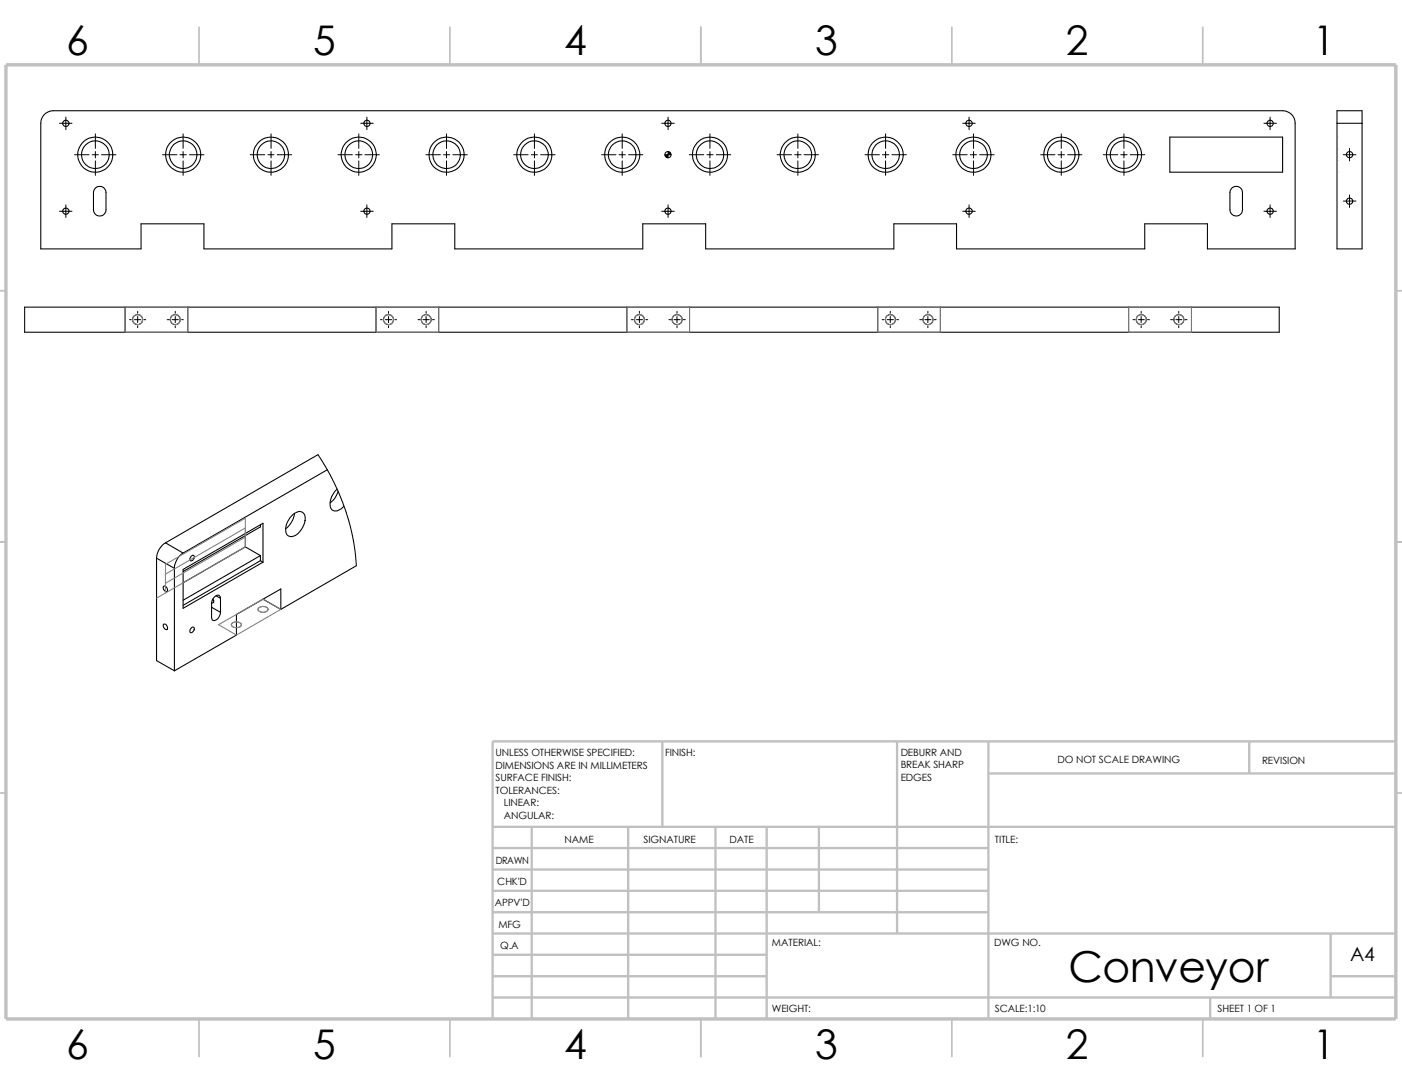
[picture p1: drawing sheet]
<svg xmlns="http://www.w3.org/2000/svg" width="279mm" height="216mm" viewBox="0 0 279 216" stroke-linecap="round" stroke-linejoin="round" font-family="sans-serif">
<g fill="none" stroke="#c0c0c0" stroke-width=".34">
<path d="M39.7 5.4v7.5M89.7 5.4v7.5M139.7 5.4v7.5M189.7 5.4v7.5M239.7 5.4v7.5M-.1 57.9h1.3M278.2 57.9h1.2M-.1 107.9h1.3M278.2 107.9h1.2M-.1 157.9h1.3M278.2 157.9h1.2M39.7 202.9v7.5"/>
<path d="M89.7 202.9v7.5M139.7 202.9v7.5M189.7 202.9v7.5M239.7 202.9v7.5"/>
</g>
<g fill="none" stroke="#c0c0c0" stroke-width=".47">
<path d="M132 147.7v17M178.8 147.7v38.2M197 147.7v55.2M197 154.1h81.2M249 147.7v6.4M278.2 147.7h-180v55.2M98.2 168.9h98.8M98.2 173.2h98.8M98.2 177.4h98.8M98.2 164.7h180M106 164.7v38.2M125.2 164.7v38.2"/>
<path d="M142.6 164.7v38.2M152.8 164.7v38.2M163.2 164.7v17M98.2 194.4h54.6M98.2 181.7h98.8M98.2 198.7h180M98.2 190.2h54.6M98.2 185.9h180M241.2 198.7v4.2M265.2 194.4h13M265.2 185.9v12.8"/>
</g>
<path d="M1.2 12.9h277v190h-277z" fill="none" stroke="#c0c0c0" stroke-width=".68" stroke-linecap="butt"/>
<g fill="none" stroke="#000" stroke-width=".21">
<path d="M8.8 22.8a2.8 2.8 0 0 1 1.8-.7h245a2.46 2.46 0 0 1 2.5 2.5v25h-17.5v-5h-12.5v5h-37.5v-5h-12.5v5h-37.5v-5h-12.5v5h-37.5v-5h-12.5v5h-37.5v-5h-12.5v5h-20v-25a2.48 2.48 0 0 1 .7-1.8zM19.1 37.4a1.24 1.24 0 0 1 1.3-.2 1.24 1.24 0 0 1 .7 1.2v3.4a1.25 1.25 0 0 1-1.2 1.2 1.25 1.25 0 0 1-1.3-1.2v-3.4l.1-.4zM233.1 27.3h22.5v7h-22.5zM245.5 37.4a1.24 1.24 0 0 1 1.4-.2 1.24 1.24 0 0 1 .7 1.2v3.4a1.25 1.25 0 0 1-1.2 1.2 1.25 1.25 0 0 1-1.3-1.2v-3.4l.1-.4zM266.4 24.6v-2.5h5v2.5M266.4 24.6v25h5v-25M266.4 24.6h5M4.9 61.2h250v5h-250zM24.9 61.2v5M37.4 61.2v5M74.9 61.2v5M87.4 61.2v5"/>
<path d="M124.9 61.2v5M137.4 61.2v5M174.9 61.2v5M187.4 61.2v5M224.9 61.2v5M237.4 61.2v5M63.4 90.6l-30.4 17.5M65.2 93.6l-28.7 16.6M67.2 97.4a3.7 3.7 0 0 0-1.2 3.9 1.25 1.25 0 0 0 2 0l.5-.5M67.4 97.9l-.7 1.4-.9 .9M31.2 111.2l3.6 2M31.2 111.2v20.4l3.6 2"/>
<path d="M32.6 116.8a.64 .64 0 0 1 .7 .3 .64 .64 0 0 1-.2 .8l-.5-.4-.1-.4zM33 108.1l3.5 2.1M33 108.1a3.8 3.8 0 0 0-1.8 3.1M34.8 113.2v20.4M36.5 113.4l15.9-9.2v7.8l-15.9 9.2zM36.5 110.2a3.9 3.9 0 0 0-1.7 3M38.1 110.8l.3-.2a.64 .64 0 0 1 .2 .7 .64 .64 0 0 1-.6 .4l-.2-.5zM42.4 119.4l.2 .3M42.4 119.3l.2 .7-.4 .1M43.1 118.7l.8 .5M43.9 119.2v2.8M43.9 119.2a.57 .57 0 0 0-.3-.6 .57 .57 0 0 0-.7 .1l-.4 .6-.3 .6v3.1a.57 .57 0 0 0 .3 .6 .57 .57 0 0 0 .7-.2l.4-.5 .3-.9"/>
<path d="M48.9 108.9l3 1.8M48.9 108.9l-12.4 7.2M48.9 106.7v2.2M51.9 104.5v.4l-15.4 8.9M51.9 110.7v1M51.9 110.7l-15.4 8.8M51.9 111.7l-15.4 8.9M51.9 111.7l.5 .3M52.5 119.3l3.5 2.1M58.1 102.7l.7-.5a1.27 1.27 0 0 1 1.6-.1 1.27 1.27 0 0 1 .4 1.6 3.9 3.9 0 0 1-2.7 3.2 1.2 1.2 0 0 1-1.2-1.6l.4-1.3zM58.7 102.2a4.4 4.4 0 0 1-1.8 3.1M71 112.7l-15 8.7"/>
<path d="M32.6 124.3a.74 .74 0 0 1 .7 1.1 .74 .74 0 0 1-.7-1.1zM38.1 125.1l.2-.2h.3a.7 .7 0 0 1-.6 1.1l-.2-.1v-.4zM42.2 120.9l1.7 1.1M56 121.4v-4.1l-8.9 5.1v4.1l-12.3 7.1"/>
<circle cx="13.1" cy="24.6" r=".62"/>
<circle cx="19" cy="30.8" r="3.5"/>
<circle cx="19" cy="30.8" r="2.76"/>
<circle cx="36.5" cy="30.8" r="2.75"/>
<circle cx="36.5" cy="30.8" r="3.5"/>
<circle cx="54" cy="30.8" r="2.74"/>
<circle cx="54" cy="30.8" r="3.5"/>
<circle cx="71.5" cy="30.8" r="2.76"/>
<circle cx="71.5" cy="30.8" r="3.5"/>
<circle cx="73.1" cy="24.6" r=".62"/>
<circle cx="89" cy="30.8" r="2.75"/>
<circle cx="89" cy="30.8" r="3.5"/>
<circle cx="106.5" cy="30.8" r="3.5"/>
<circle cx="106.5" cy="30.8" r="2.76"/>
<circle cx="124" cy="30.8" r="2.75"/>
<circle cx="124" cy="30.8" r="3.5"/>
<circle cx="133.1" cy="24.6" r=".62"/>
<circle cx="141.5" cy="30.8" r="2.74"/>
<circle cx="141.5" cy="30.8" r="3.5"/>
<circle cx="159" cy="30.8" r="3.5"/>
<circle cx="159" cy="30.8" r="2.76"/>
<circle cx="176.5" cy="30.8" r="2.75"/>
<circle cx="176.5" cy="30.8" r="3.5"/>
<circle cx="193.1" cy="24.6" r=".62"/>
<circle cx="194" cy="30.8" r="3.5"/>
<circle cx="194" cy="30.8" r="2.76"/>
<circle cx="211.5" cy="30.8" r="2.76"/>
<circle cx="211.5" cy="30.8" r="3.5"/>
<circle cx="224" cy="30.8" r="2.75"/>
<circle cx="224" cy="30.8" r="3.5"/>
<circle cx="253.1" cy="24.6" r=".64"/>
<circle cx="269" cy="30.8" r=".62"/>
<circle cx="13.1" cy="42.1" r=".62"/>
<circle cx="73.1" cy="42.1" r=".62"/>
<circle cx="133.1" cy="42.1" r=".62"/>
<circle cx="193.1" cy="42.1" r=".62"/>
<circle cx="253.1" cy="42.1" r=".64"/>
<circle cx="269" cy="40.1" r=".62"/>
<circle cx="27.4" cy="63.6" r="1.01"/>
<circle cx="34.9" cy="63.6" r="1.01"/>
<circle cx="77.4" cy="63.6" r="1.01"/>
<circle cx="84.9" cy="63.6" r="1"/>
<circle cx="127.4" cy="63.6" r="1.01"/>
<circle cx="134.9" cy="63.6" r="1"/>
<circle cx="177.4" cy="63.6" r="1"/>
<circle cx="184.9" cy="63.6" r="1"/>
<circle cx="227.4" cy="63.6" r="1"/>
<circle cx="234.9" cy="63.6" r="1"/>
</g>
<g fill="none" stroke="#808080" stroke-width=".2">
<path d="M266.4 31.9h.1M266.4 29.7h.1M266.4 34.3h.1M266.4 27.3h.1M266.4 27.3v7M24.9 61.2h12.5v5h-12.5zM74.9 61.2h12.5v5h-12.5zM124.9 61.2h12.5v5h-12.5zM174.9 61.2h12.5v5h-12.5zM224.9 61.2h12.5v5h-12.5zM33 118.1l-1.8 1"/>
<circle cx="27.4" cy="63.7" r="1"/>
<circle cx="34.9" cy="63.7" r="1"/>
<circle cx="77.4" cy="63.7" r="1"/>
<circle cx="84.9" cy="63.7" r="1"/>
<circle cx="127.4" cy="63.7" r="1"/>
<circle cx="134.9" cy="63.6" r="1.01"/>
<circle cx="177.4" cy="63.7" r="1"/>
<circle cx="184.9" cy="63.6" r=".99"/>
<circle cx="227.4" cy="63.6" r="1.01"/>
<circle cx="234.9" cy="63.6" r=".99"/>
</g>
<g fill="none" stroke="#000" stroke-width=".2">
<path d="M11.9 24.6h2.5M13.1 23.3v2.5M14.9 30.8h2.8M18.4 30.8h1.2M19 26.7v2.8M19 30.2v1.3M19 32v2.9M20.2 30.8h2.9M32.4 30.8h2.9M35.9 30.8h1.2M36.5 26.7v2.8M36.5 30.2v1.3"/>
<path d="M36.5 32v2.9M37.8 30.8h2.8M49.9 30.8h2.8M53.4 30.8h1.2M54 26.7v2.8M54 30.2v1.3M54 32v2.9M55.2 30.8h2.9M67.4 30.8h2.8M70.9 30.8h1.2M71.5 26.7v2.8M71.5 30.2v1.3"/>
<path d="M71.5 32v2.9M71.9 24.6h2.5M72.7 30.8h2.9M73.1 23.3v2.5M84.9 30.8h2.9M88.4 30.8h1.2M89 26.7v2.8M89 30.2v1.3M89 32v2.9M90.3 30.8h2.8M102.4 30.8h2.8M105.9 30.8h1.2"/>
<path d="M106.5 26.7v2.8M106.5 30.2v1.3M106.5 32v2.9M107.7 30.8h2.9M119.9 30.8h2.9M123.4 30.8h1.2M124 26.7v2.8M124 30.2v1.3M124 32v2.9M125.3 30.8h2.8M131.9 24.6h2.5M133.1 23.3v2.5"/>
<path d="M133.1 30.2a.59 .59 0 0 0-.6 .6M133.7 30.8a.65 .65 0 0 1-.6 .7M137.4 30.8h2.9M140.9 30.8h1.2M141.5 26.7v2.8M141.5 30.2v1.3M141.5 32v2.9M142.7 30.8h2.9M154.9 30.8h2.8M158.4 30.8h1.2M159 26.7v2.8M159 30.2v1.3"/>
<path d="M159 32v2.9M160.2 30.8h2.9M172.4 30.8h2.9M175.9 30.8h1.2M176.5 26.7v2.8M176.5 30.2v1.3M176.5 32v2.9M177.8 30.8h2.8M189.9 30.8h2.8M191.9 24.6h2.5M193.1 23.3v2.5M193.4 30.8h1.2"/>
<path d="M194 26.7v2.8M194 30.2v1.3M194 32v2.9M195.2 30.8h2.9M207.4 30.8h2.8M210.9 30.8h1.2M211.5 26.7v2.8M211.5 30.2v1.3M211.5 32v2.9M212.8 30.8h2.8M219.9 30.8h2.9M223.4 30.8h1.2"/>
<path d="M224 26.7v2.8M224 30.2v1.3M224 32v2.9M225.3 30.8h2.8M251.9 24.6h2.5M253.1 23.3v2.5M267.7 30.8h2.5M268.9 29.5v2.5M268.9 38.8v2.5M11.9 42.1h2.5M13.1 40.8v2.5M71.9 42.1h2.5"/>
<path d="M73.1 40.8v2.5M131.9 42.1h2.5M133.1 40.8v2.5M191.9 42.1h2.5M193.1 40.8v2.5M251.9 42.1h2.5M253.1 40.8v2.5M267.7 40h2.5M25.8 63.7h.4M26.8 63.7h1.3M27.4 62v.4M27.4 63v1.3"/>
<path d="M27.4 64.9v.4M28.7 63.7h.3M33.3 63.7h.4M34.3 63.7h1.3M34.9 62v.4M34.9 63v1.3M34.9 64.9v.4M36.2 63.7h.3M75.8 63.7h.4M76.8 63.7h1.3M77.4 62v.4M77.4 63v1.3"/>
<path d="M77.4 64.9v.4M78.7 63.7h.3M83.3 63.7h.4M84.3 63.7h1.3M84.9 62v.4M84.9 63v1.3M84.9 64.9v.4M86.2 63.7h.4M125.8 63.7h.4M126.8 63.7h1.3M127.4 62v.4M127.4 63v1.3"/>
<path d="M127.4 64.9v.4M128.7 63.7h.4M133.3 63.7h.4M134.3 63.7h1.3M134.9 62v.4M134.9 63v1.3M134.9 64.9v.4M136.2 63.7h.4M175.8 63.7h.4M176.8 63.7h1.3M177.4 62v.4M177.4 63v1.3"/>
<path d="M177.4 64.9v.4M178.7 63.7h.4M183.3 63.7h.4M184.3 63.7h1.2M184.9 62v.4M184.9 63v1.3M184.9 64.9v.4M186.2 63.7h.4M225.8 63.7h.4M226.8 63.7h1.2M227.4 62v.4M227.4 63v1.3"/>
<path d="M227.4 64.9v.4M228.7 63.7h.4M233.3 63.7h.4M234.3 63.7h1.2M234.9 62v.4M234.9 63v1.3M234.9 64.9v.4M236.2 63.7h.4M63.4 90.6l2 3.2 1.4 2.7 2.2 5.5 1.4 5.7 .5 2.9 .1 2.1"/>
</g>
<path d="M33 112.4l15.9-9.2v5.7l-15.9 9.2zM48.9 105.2l-15.9 9.1M48.9 107l-15.9 9.2M43.6 124.4l8.8-5.1 3.6 2.1-8.9 5.1zM46.3 124.1l.5-.2h.6l.6 .3a.61 .61 0 0 1-.1 .6 .61 .61 0 0 1-.6 .2h-.6l-.5-.3a.39 .39 0 0 1 .1-.6zM51.5 121.2a1.16 1.16 0 0 1 1.9 .3 1.36 1.36 0 0 1-2 0z" fill="none" stroke="#808080" stroke-width=".21"/>
<g fill="#000" stroke="#000" stroke-width=".2">
<path d="M132.5 30.8h.6v.7a.65 .65 0 0 1-.6-.7z" fill-rule="evenodd"/>
<path d="M133.1 30.2a.58 .58 0 0 1 .6 .6h-.6z" fill-rule="evenodd"/>
</g>
<text font-size="8.5" x="212.9" y="195.7">Conveyor</text>
<g font-size="8.1">
<text x="13.2" y="10.9">6</text>
<text x="62.4" y="10.9">5</text>
<text x="112.4" y="10.9">4</text>
<text x="162.4" y="10.9">3</text>
<text x="212.4" y="10.9">2</text>
<text x="261.7" y="10.9">1</text>
<text x="13.2" y="210.9">6</text>
<text x="62.4" y="210.9">5</text>
<text x="112.4" y="210.9">4</text>
<text x="162.4" y="210.9">3</text>
<text x="212.4" y="210.9">2</text>
<text x="261.7" y="210.9">1</text>
</g>
<text font-size="3.9" x="269.1" y="191.5">A4</text>
<g font-size="2">
<text x="98.8" y="150.6">UNLESS OTHERWISE SPECIFIED:</text>
<text x="98.8" y="153.1">DIMENSIONS ARE IN MILLIMETERS</text>
<text x="98.8" y="155.6">SURFACE FINISH:</text>
<text x="132.5" y="150.6">FINISH:</text>
<text x="179.5" y="155.5">EDGES</text>
<text x="179.5" y="150.5">DEBURR AND</text>
<text x="179.5" y="153">BREAK SHARP</text>
<text x="210.8" y="151.9">DO NOT SCALE DRAWING</text>
<text x="251.5" y="152.1">REVISION</text>
<text x="98.8" y="158.1">TOLERANCES:</text>
<text x="100.4" y="160.6">LINEAR:</text>
<text x="100.4" y="163.1">ANGULAR:</text>
<text x="112.5" y="168">NAME</text>
<text x="128.2" y="167.9">SIGNATURE</text>
<text x="145.4" y="167.9">DATE</text>
<text x="198.3" y="167.9">TITLE:</text>
<text x="98.8" y="172.1">DRAWN</text>
<text x="99.1" y="176.3">CHK'D</text>
<text x="98.6" y="180.4">APPV'D</text>
<text x="99.3" y="184.8">MFG</text>
<text x="99.7" y="189">Q.A</text>
<text x="153.8" y="188.5">MATERIAL:</text>
<text x="198.1" y="188.5">DWG NO.</text>
<text x="153.8" y="201.5">WEIGHT:</text>
<text x="198.2" y="201.6">SCALE:1:10</text>
<text x="242.7" y="201.6">SHEET 1 OF 1</text>
</g>
</svg>
